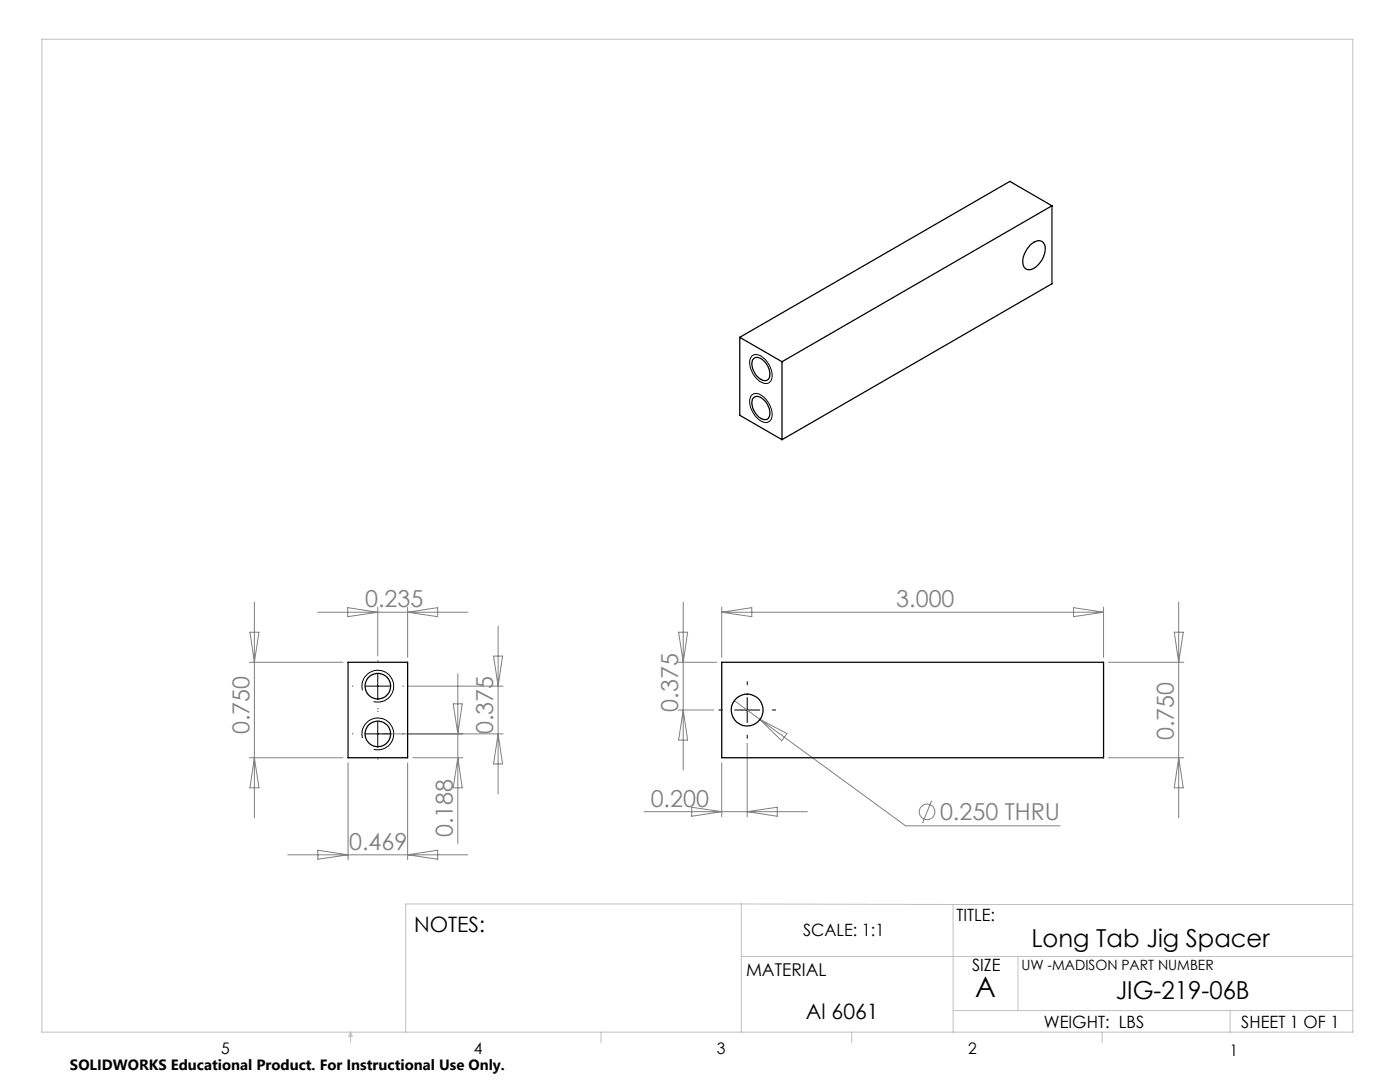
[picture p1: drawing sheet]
<svg xmlns="http://www.w3.org/2000/svg" width="279mm" height="216mm" viewBox="0 0 279 216" stroke-linecap="round" stroke-linejoin="round" font-family="sans-serif">
<g fill="none" stroke="#808080" stroke-width=".2">
<path d="M49.8 132.2h18.6M49.9 126.2h1.8l-.9 6zM50.8 120.2v43M63.4 122.2h29.9M69.4 121.2l6 1-6 .8zM75.4 121.1v9.8M81.4 121.1v10.1M81.4 122.2l5.9-1v1.8zM81.5 136.9h18.9M91.4 134.4v33.9M98.5 130.9h1.8l-.9 6zM99.4 124.9v33.5"/>
<path d="M135.3 132.2h7.7M135.4 126.2h1.8l-.9 6zM136.3 120.2v33.5M144 121.1v10.1M144 122.2h76.2M144 122.2l6-1v1.8zM146.5 139.8l5.2 3.7M214.2 121.2l6 1-6 .8zM220.2 121.1v10.1M221.2 132.2h15.1M234.4 126.2h1.7l-.9 6zM235.2 120.2v43"/>
<path d="M49.8 151.2h18.6M50.8 151.2l.9 6h-1.8zM69.5 152.2v19.4M76.4 146.4h24M81.4 152.2v19.4M82.4 151.2h10M90.5 140.4h1.8l-.9 6zM91.4 151.2l.9 6h-1.8zM99.4 146.4l.9 6h-1.8zM135.3 141.7h7.2M136.3 141.7l.9 6h-1.8zM144 152.2v10.8"/>
<path d="M149.1 148.3v14.7M151.7 143.5l29 21.3h30.9M151.7 143.5l5.4 2.9-1.1 1.4zM185.9 159.8l-1.8 4.4M221.2 151.2h15.1M235.2 151.2l.9 6h-1.7zM57.4 170.6h35.9M63.4 169.7l6.1 .9-6.1 .8zM81.4 170.6l5.9-.9v1.7zM128.6 162h32.5M138 161.1l6 .9-6 .9zM149.1 162l6-.9v1.8z"/>
<circle cx="185" cy="162" r="1.55"/>
</g>
<path d="M150 71.1a1.77 1.77 0 0 1 2.5 .4 4.2 4.2 0 0 1 1.4 4.5 1.56 1.56 0 0 1-2.4 0 4.6 4.6 0 0 1-1.7-4.6zM150.2 78.7a2.35 2.35 0 0 1 2.9 1.3 3.7 3.7 0 0 1 .7 3.9l-.1 .1a1.59 1.59 0 0 1-2.2-.2 4.6 4.6 0 0 1-1.7-4.6zM72.3 137.8a3.2 3.2 0 0 1 2.8-4.1 3.2 3.2 0 0 1 3.4 3.5 3.2 3.2 0 0 1-3.9 2.8M72.9 136.9h5M75.4 134.4v5M149.1 139.2v5M72.3 147.3a3.2 3.2 0 0 1 2.8-4 3.2 3.2 0 0 1 3.4 3.4 3.2 3.2 0 0 1-3.9 2.8M72.9 146.4h5M75.4 143.9v5M146.6 141.7h5" fill="none" stroke="#000" stroke-width=".2"/>
<path d="M70.4 136.9h.1M75.4 131.9h.1M80.4 136.9h.1M149.1 136.7v-.7M70.4 146.4h.1M75.4 141.4h.1M75.4 151.4v.1M75.4 141.9v.1M80.4 146.4h.1M144.1 141.7h-.6M149.1 146.7v.6M154.1 141.7h.7" fill="none" stroke="#000" stroke-width=".2" stroke-dasharray="15.2 1.3 1.3 1.3"/>
<g fill="none" stroke="#c0c0c0" stroke-width=".2">
<path d="M8.4 7.8h261.6v198.2h-261.6zM148 180.4v25.6M148 180.4h-67v25.6M148 190.9h122M148 180.4l42.2 .1M190.2 180.5v25.5M190.2 180.5h79.8M203.2 190.9v10.7M70 206v2.1M70 206l.3 .8h-.7zM119.9 206v2.1M170 206v2.1"/>
<path d="M190.2 201.6h79.8M220 206v2.1M245.5 201.6v4.4"/>
</g>
<g fill="none" stroke="#000" stroke-width=".25">
<path d="M205.6 48.9a1.71 1.71 0 0 1 2.8-.3 4.3 4.3 0 0 1-2.9 5.2 1.46 1.46 0 0 1-1.4-1.9l.4-1.4zM209.9 41.1l-8.4-4.9-53.9 31.1M209.9 41.1l-53.8 31.1M209.9 41.1v15.5l-53.8 31.1M147.6 67.3l8.5 4.9M147.6 67.3v15.6l8.5 4.8M150.4 79.4a1.31 1.31 0 0 1 1.9 .3 3.1 3.1 0 0 1 1 3.8 1.84 1.84 0 0 1-2.4-.8 3 3 0 0 1-.5-3.3zM150.4 71.6a1.61 1.61 0 0 1 2.2 .6 2.96 2.96 0 0 1 .7 3.5 1.77 1.77 0 0 1-2.4-.8 3.1 3.1 0 0 1-.5-3.3zM156.1 72.2v15.5M69.5 132.2h11.9v19h-11.9zM144 132.2h76.2v19h-76.2z"/>
<circle cx="75.4" cy="136.9" r="2.56"/>
<circle cx="75.4" cy="146.5" r="2.56"/>
<circle cx="149.1" cy="141.7" r="3.2"/>
</g>
<text font-size="5.6" x="194.6" y="199">A</text>
<g font-size="4.9">
<text x="205.9" y="188.9">Long Tab Jig Spacer</text>
<text x="222.7" y="199.4">JIG-219-06B</text>
</g>
<g font-size="4.7" fill="#808080">
<text x="72.9" y="121.1">0.235</text>
<text x="178.9" y="121.1">3.000</text>
<text x="135.3" y="142" transform="rotate(-90 135.3 142)">0.375</text>
<text x="49.8" y="146.5" transform="rotate(-90 49.8 146.5)">0.750</text>
<text x="98.4" y="146.5" transform="rotate(-90 98.4 146.5)">0.375</text>
<text x="234.3" y="147.7" transform="rotate(-90 234.3 147.7)">0.750</text>
<text x="129.9" y="160.9">0.200</text>
<text x="90.4" y="167" transform="rotate(-90 90.4 167)">0.188</text>
<text x="187.6" y="163.7">0.250 THRU</text>
<text x="69.7" y="169.5">0.469</text>
</g>
<g font-size="4.2">
<text x="82.6" y="185.9">NOTES:</text>
<text x="160.8" y="203.3">Al 6061</text>
</g>
<text font-size="3.5" x="148.9" y="194.7">MATERIAL</text>
<g font-size="3.4">
<text x="190.9" y="183.8">TITLE:</text>
<text x="160.3" y="186.8">SCALE: 1:1</text>
<text x="194" y="193.8">SIZE</text>
<text x="208.3" y="205.1">WEIGHT: LBS</text>
<text x="247.7" y="205.1">SHEET 1 OF 1</text>
</g>
<g font-size="3.2">
<text x="44.2" y="210.4">5</text>
<text x="94.6" y="210.3">4</text>
<text x="143.1" y="210.4">3</text>
<text x="193.2" y="210.3">2</text>
<text x="245.4" y="210.6">1</text>
</g>
<text font-size="3" x="14" y="213.5">SOLIDWORKS Educational Product. For Instructional Use Only.</text>
<text font-size="2.8" x="203.8" y="193.5">UW -MADISON PART NUMBER</text>
</svg>
